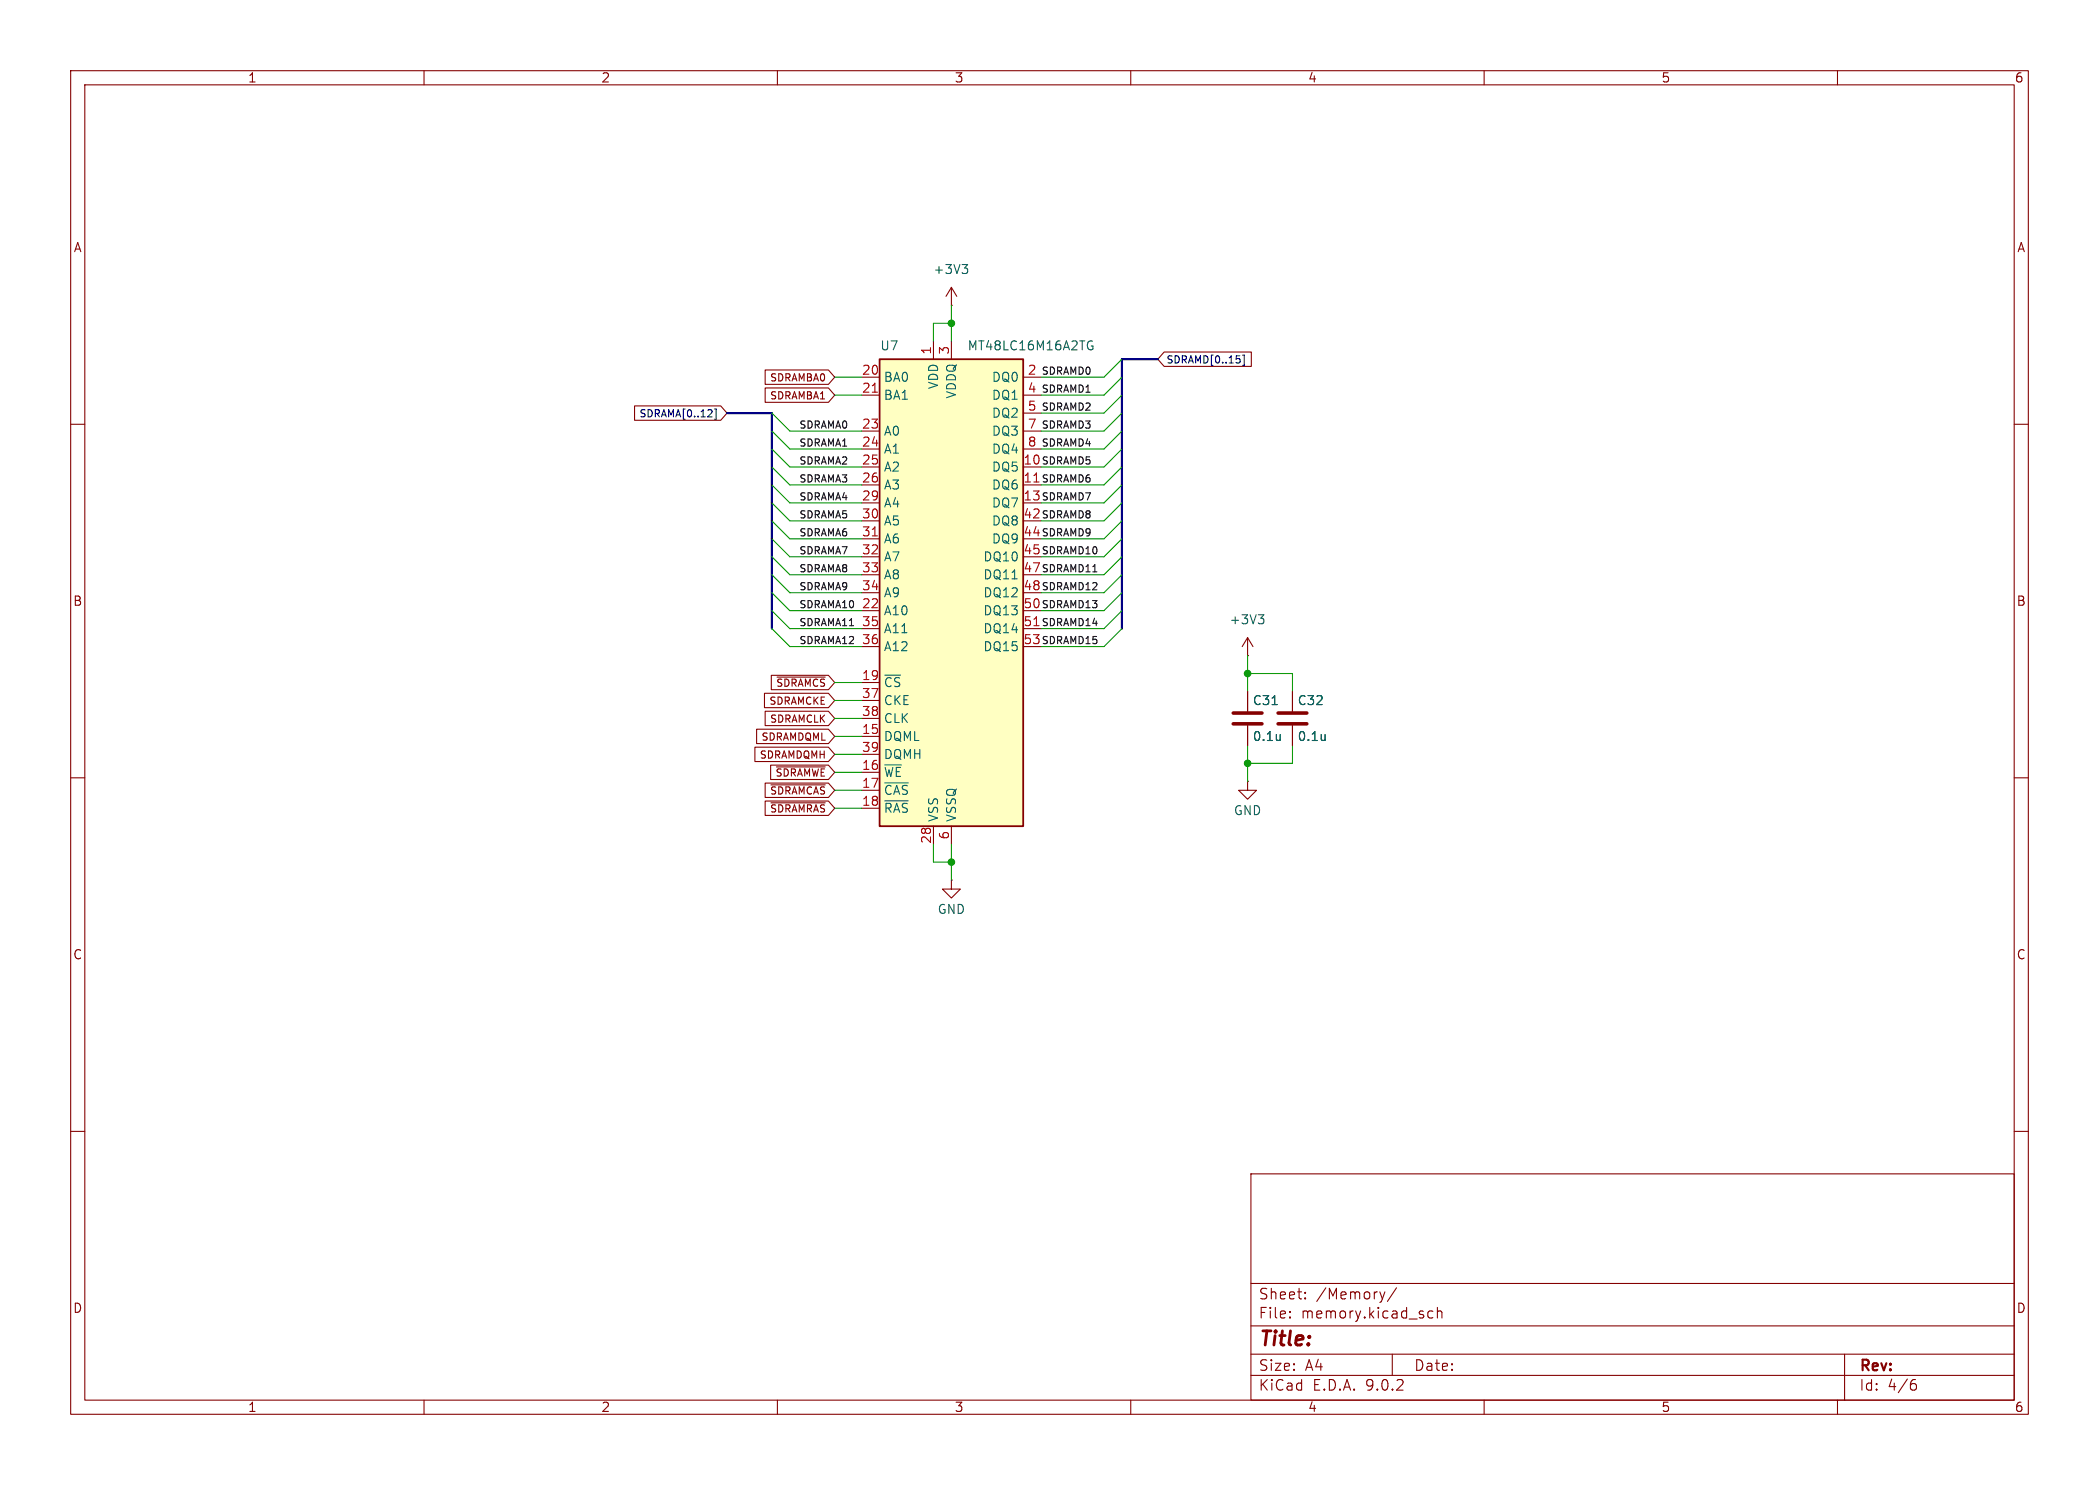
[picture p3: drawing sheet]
<svg xmlns="http://www.w3.org/2000/svg" width="297mm" height="210mm" viewBox="0 0 297 210" stroke-linecap="round" stroke-linejoin="round" font-family="sans-serif">
<g fill="none" stroke="#840000" stroke-width=".15">
<path d="M10 10h277v190h-277zM12 12h273v186h-273zM60 10v2M110 10v2M160 10v2M210 10v2M260 10v2M10 60h2M285 60h2M176.5 92.7h.1M176.5 90.2l-.7 1.2M176.5 90.2l.8 1.2"/>
<path d="M176.5 90.2v2.5M176.5 97.8v2.8M10 110h2M176.5 110.5v1.3h1.3l-1.3 1.2-1.2-1.2h1.2M176.5 110.5h.1M176.5 102.6v2.8M285 110h2M134.6 124.5v1.2h1.3l-1.3 1.3-1.3-1.3h1.3M134.6 124.5h.1M10 160h2M177 166h108v32h-108zM285 160h2"/>
<path d="M60 198v2M110 198v2M160 198v2M177 194.5h108M177 191.5h108M177 187.5h108M177 181.5h108M182.5 186.3h.1l-.1 .1M182.5 186.3v.1M182.5 185.5v.1M182.5 185.5h.1l-.1 .1M184.7 183.6v.1"/>
<path d="M184.7 183.6h-.1l.1 .1M184.7 182.8v.1M184.7 182.8h-.1l.1 .1M196 182.7l-.4 1M197 191.5v3M197.6 182.1l-1.3 2M202 186.1l.3 .3 .4-.1M202.7 185.5l-.4-.1-.3 .3M203.4 185.5a.37 .37 0 0 1 .6 .1v.8M203.4 184.9v1.5M210 198v2M260 198v2"/>
<path d="M261 191.5v6.5M270.6 195.7h.4l.2 .3-.1 .5-.2 .1h-.3M271 195.1l-.4 .1"/>
</g>
<path d="M178 86.9h.8l-.4 .5M178.6 87.4l.2 .3v.3l-.2 .2M180 99.6h.7M181.1 103.9v.8M181.1 104.6v.1" fill="none" stroke="#006464" stroke-width=".15"/>
<path d="M174.5 100.8h4.1M174.5 102.4h4.1" fill="none" stroke="#840000" stroke-width=".51"/>
<path d="M124.5 50.8h20.3v66h-20.3z" fill="#ffffc2"/>
<path d="M124.5 50.8h20.3v66h-20.3z" fill="none" stroke="#840000" stroke-width=".25"/>
<g fill="none" stroke="#840000" stroke-width=".15">
<path d="M89.8 57.4h12.2l.9 1-.9 1h-12.2zM108.3 54.9h8.9l.9 1-.9 1h-8.9zM108.3 52.3h8.9l.9 1-.9 1.1h-8.9zM121.9 53.3h2.6M121.9 55.9h2.6M132.1 48.3v2.5M134.6 43.2h.1M134.6 40.6v2.6M134.6 48.3v2.5M134.6 40.6l-.7 1.3M134.6 40.6l.8 1.3M144.8 53.3h2.5"/>
<path d="M144.8 55.9h2.5M144.8 58.4h2.5M164.7 49.8h12.4v2h-12.4l-.9-1zM121.9 61h2.6M121.9 63.5h2.6M121.9 66h2.6M121.9 68.6h2.6M121.9 71.1h2.6M121.9 73.7h2.6M121.9 76.2h2.6M121.9 78.7h2.6M144.8 61h2.5"/>
<path d="M144.8 63.5h2.5M144.8 66h2.5M144.8 68.6h2.5M144.8 71.1h2.5M144.8 73.7h2.5M144.8 76.2h2.5M144.8 78.7h2.5M108.2 98h9l.9 1.1-.9 1h-9zM109.1 95.5h8.1l.9 1-.9 1h-8.1zM110 95.8h6.8M121.9 81.3h2.6M121.9 83.8h2.6"/>
<path d="M121.9 86.4h2.6M121.9 88.9h2.6M121.9 91.4h2.6M121.9 96.5h2.6M121.9 99.1h2.6M144.8 81.3h2.5M144.8 83.8h2.5M144.8 86.4h2.5M144.8 88.9h2.5M144.8 91.4h2.5M176.5 97.8v2.8M182.9 97.8v2.8"/>
<path d="M106.8 105.7h10.4l.9 1-.9 1h-10.4zM107.1 103.1h10.1l.9 1-.9 1.1h-10.1zM108.3 100.6h8.9l.9 1-.9 1h-8.9zM108.3 110.7h8.9l.9 1.1-.9 1h-8.9zM108.3 113.3h8.9l.9 1-.9 1h-8.9zM109 108.2h8.2l.9 1-.9 1h-8.2zM109.1 111h7.7M109.1 113.5h7.7M109.9 108.5h6.9M121.9 101.6h2.6M121.9 104.1h2.6M121.9 106.7h2.6"/>
<path d="M121.9 109.2h2.6M121.9 111.8h2.6M121.9 114.3h2.6M132.1 116.8v2.6M134.6 116.8v2.6M176.5 102.6v2.8M182.9 102.6v2.8"/>
</g>
<path d="M123.4 55.5h.8M123.4 75.8h.8M146.3 68.2h.7M146.3 88.5h.7" fill="none" stroke="#a90000" stroke-width=".15"/>
<path d="M136.1 37.4h.8l-.4 .5M136.7 37.9l.2 .2v.3l-.2 .3M154.1 48.3h.5M154.4 48.9h.2v.5l-.2 .1-.3-.1M180 99.6h.7M125.2 110.7h3.3M125.2 113.3h3.3M181.1 103.9v.8M181.1 104.6v.1M187.5 103.9v.8M187.5 104.6l-.1 .1" fill="none" stroke="#006464" stroke-width=".15"/>
<path d="M180.8 100.8h4.1M180.8 102.4h4.1" fill="none" stroke="#840000" stroke-width=".51"/>
<path d="M100.1 59h.7M100.7 58v.4M101.1 57.8h.2v1.5h-.2M175.4 50.8v.4M175.8 50.2h.3v1.5h-.3" fill="none" stroke="#000084" stroke-width=".15"/>
<path d="M102.9 58.4h6.3v30.5M163.8 50.8h-5.1v38.1" fill="none" stroke="#000084" stroke-width=".3"/>
<g fill="none" stroke="#009600" stroke-width=".15">
<path d="M109.2 58.4l2.6 2.6h10.1M118.1 53.3h3.8M118.1 55.9h3.8M134.6 45.7h-2.5v2.6M134.6 43.2v5.1M158.7 50.8l-2.5 2.5h-8.9M158.7 53.3l-2.5 2.6h-8.9M158.7 58.4l-2.5 2.6h-8.9M158.7 55.9l-2.5 2.5h-8.9M109.2 66l2.6 2.6h10.1M109.2 73.7l2.6 2.5h10.1M109.2 61l2.6 2.5h10.1"/>
<path d="M109.2 63.5l2.6 2.5h10.1M109.2 78.7l2.6 2.6h10.1M109.2 68.6l2.6 2.5h10.1M109.2 76.2l2.6 2.5h10.1M109.2 71.1l2.6 2.6h10.1M158.7 66l-2.5 2.6h-8.9M158.7 73.7l-2.5 2.5h-8.9M158.7 61l-2.5 2.5h-8.9M158.7 63.5l-2.5 2.5h-8.9M158.7 78.7l-2.5 2.6h-8.9M158.7 68.6l-2.5 2.5h-8.9M158.7 76.2l-2.5 2.5h-8.9"/>
<path d="M158.7 71.1l-2.5 2.6h-8.9M109.2 88.9l2.6 2.5h10.1M109.2 83.8l2.6 2.6h10.1M109.2 81.3l2.6 2.5h10.1M109.2 86.4l2.6 2.5h10.1M118.1 96.5h3.8M118.1 99.1h3.8M158.7 88.9l-2.5 2.5h-8.9M158.7 83.8l-2.5 2.6h-8.9M158.7 81.3l-2.5 2.5h-8.9M158.7 86.4l-2.5 2.5h-8.9M176.5 95.3h6.4v2.5"/>
<path d="M176.5 92.7v5.1M118.1 114.3h3.8M118.1 106.7h3.8M118.1 104.1h3.8M118.1 101.6h3.8M118.1 111.8h3.8M118.1 109.2h3.8M132.1 119.4v2.5h2.5M134.6 119.4v5.1M176.5 105.4v5.1M182.9 105.4v2.6h-6.4"/>
</g>
<g fill="#009600" stroke="#009600" stroke-width=".15">
<circle cx="176.5" cy="95.3" r=".46"/>
<circle cx="176.5" cy="108" r=".46"/>
<circle cx="134.6" cy="121.9" r=".46"/>
<circle cx="134.6" cy="45.7" r=".46"/>
</g>
<text font-size="2.8" fill="#840000" x="178" y="190.9">Title:</text>
<g font-size="2.1" fill="#840000">
<text x="178" y="184">Sheet:</text>
<text x="186.2" y="184">/Memory/</text>
<text x="178" y="186.7">File:</text>
<text x="184.1" y="186.7">memory.kicad_sch</text>
<text x="178" y="196.9">KiCad</text>
<text x="178" y="194.1">Size:</text>
<text x="184.7" y="194.1">A4</text>
<text x="185.7" y="196.9">E.D.A.</text>
<text x="193.3" y="196.9">9.0.2</text>
<text x="200" y="194.1">Date:</text>
<text x="263" y="194.3">Rev:</text>
<text x="263" y="196.9">Id:</text>
<text x="267.1" y="196.9">4/6</text>
</g>
<g font-size="1.8" fill="#840000">
<text x="35" y="11.9">1</text>
<text x="85" y="11.9">2</text>
<text x="135" y="11.9">3</text>
<text x="185" y="11.9">4</text>
<text x="235" y="11.9">5</text>
<text x="285" y="11.9">6</text>
<text x="10.3" y="35.9">A</text>
<text x="285.3" y="35.9">A</text>
<text x="10.3" y="85.9">B</text>
<text x="285.3" y="85.9">B</text>
<text x="10.3" y="135.9">C</text>
<text x="285.3" y="135.9">C</text>
<text x="10.3" y="185.9">D</text>
<text x="285.3" y="185.9">D</text>
<text x="35" y="199.9">1</text>
<text x="85" y="199.9">2</text>
<text x="135" y="199.9">3</text>
<text x="185" y="199.9">4</text>
<text x="235" y="199.9">5</text>
<text x="285" y="199.9">6</text>
</g>
<g font-size="1.8" fill="#006464">
<text x="132" y="39">+3V3</text>
<text x="124.5" y="49.8">U7</text>
<text x="136.8" y="49.8">MT48LC16M16A2TG</text>
<text x="125" y="54.2">BA0</text>
<text x="125" y="56.7">BA1</text>
<text x="132.9" y="55.1" transform="rotate(-90 132.9 55.1)">VDD</text>
<text x="135.5" y="56.5" transform="rotate(-90 135.5 56.5)">VDDQ</text>
<text x="140.3" y="54.2">DQ0</text>
<text x="140.3" y="56.7">DQ1</text>
<text x="140.3" y="59.3">DQ2</text>
<text x="125" y="61.8">A0</text>
<text x="125" y="64.4">A1</text>
<text x="140.3" y="61.8">DQ3</text>
<text x="140.3" y="64.4">DQ4</text>
<text x="125" y="66.9">A2</text>
<text x="125" y="69.4">A3</text>
<text x="125" y="72">A4</text>
<text x="140.3" y="66.9">DQ5</text>
<text x="140.3" y="69.4">DQ6</text>
<text x="140.3" y="72">DQ7</text>
<text x="125" y="74.5">A5</text>
<text x="125" y="77.1">A6</text>
<text x="140.3" y="74.5">DQ8</text>
<text x="140.3" y="77.1">DQ9</text>
<text x="125" y="79.6">A7</text>
<text x="125" y="82.1">A8</text>
<text x="139" y="79.6">DQ10</text>
<text x="139" y="82.1">DQ11</text>
<text x="125" y="84.7">A9</text>
<text x="125" y="87.2">A10</text>
<text x="125" y="89.8">A11</text>
<text x="139" y="84.7">DQ12</text>
<text x="139" y="87.2">DQ13</text>
<text x="139" y="89.8">DQ14</text>
<text x="173.9" y="88.5">+3V3</text>
<text x="125" y="92.3">A12</text>
<text x="139" y="92.3">DQ15</text>
<text x="125" y="97.4">~{CS}</text>
<text x="125" y="99.9">CKE</text>
<text x="177.2" y="99.9">C31</text>
<text x="183.5" y="99.9">C32</text>
<text x="125" y="102.5">CLK</text>
<text x="125" y="105">DQML</text>
<text x="125" y="107.5">DQMH</text>
<text x="177.2" y="105">0.1u</text>
<text x="183.5" y="105">0.1u</text>
<text x="125" y="110.1">~{WE}</text>
<text x="125" y="112.6">~{CAS}</text>
<text x="125" y="115.2">~{RAS}</text>
<text x="132.9" y="116.3" transform="rotate(-90 132.9 116.3)">VSS</text>
<text x="135.5" y="116.3" transform="rotate(-90 135.5 116.3)">VSSQ</text>
<text x="174.5" y="115.5">GND</text>
<text x="132.6" y="129.5">GND</text>
</g>
<g font-size="1.8" fill="#a90000">
<text x="121.9" y="53.1">20</text>
<text x="131.8" y="50.2" transform="rotate(-90 131.8 50.2)">1</text>
<text x="134.4" y="50.2" transform="rotate(-90 134.4 50.2)">3</text>
<text x="145.3" y="53.1">2</text>
<text x="121.9" y="55.6">21</text>
<text x="145.3" y="55.6">4</text>
<text x="145.3" y="58.2">5</text>
<text x="121.9" y="60.7">23</text>
<text x="121.9" y="63.2">24</text>
<text x="121.9" y="65.8">25</text>
<text x="144.7" y="65.8">10</text>
<text x="145.3" y="60.7">7</text>
<text x="145.3" y="63.2">8</text>
<text x="121.9" y="68.3">26</text>
<text x="121.9" y="70.9">29</text>
<text x="144.7" y="68.3">11</text>
<text x="144.7" y="70.9">13</text>
<text x="121.9" y="73.4">30</text>
<text x="121.9" y="75.9">31</text>
<text x="144.7" y="73.4">42</text>
<text x="144.7" y="75.9">44</text>
<text x="121.9" y="78.5">32</text>
<text x="121.9" y="81">33</text>
<text x="121.9" y="83.6">34</text>
<text x="144.7" y="78.5">45</text>
<text x="144.7" y="81">47</text>
<text x="144.7" y="83.6">48</text>
<text x="121.9" y="86.1">22</text>
<text x="121.9" y="88.6">35</text>
<text x="144.7" y="86.1">50</text>
<text x="144.7" y="88.6">51</text>
<text x="121.9" y="91.2">36</text>
<text x="144.7" y="91.2">53</text>
<text x="121.9" y="96.3">19</text>
<text x="121.9" y="98.8">37</text>
<text x="121.9" y="101.3">38</text>
<text x="121.9" y="103.9">15</text>
<text x="121.9" y="106.4">39</text>
<text x="121.9" y="109">16</text>
<text x="121.9" y="111.5">17</text>
<text x="121.9" y="114">18</text>
<text x="131.8" y="119.4" transform="rotate(-90 131.8 119.4)">28</text>
<text x="134.4" y="118.8" transform="rotate(-90 134.4 118.8)">6</text>
</g>
<g font-size="1.4" fill="#0f0f0f">
<text x="147.3" y="53.1">SDRAMD0</text>
<text x="147.3" y="55.6">SDRAMD1</text>
<text x="147.3" y="58.1">SDRAMD2</text>
<text x="113" y="60.7">SDRAMA0</text>
<text x="113" y="65.8">SDRAMA2</text>
<text x="113" y="63.2">SDRAMA1</text>
<text x="147.3" y="65.8">SDRAMD5</text>
<text x="147.3" y="63.2">SDRAMD4</text>
<text x="147.3" y="60.7">SDRAMD3</text>
<text x="113" y="70.8">SDRAMA4</text>
<text x="113" y="68.3">SDRAMA3</text>
<text x="147.3" y="68.3">SDRAMD6</text>
<text x="147.3" y="70.8">SDRAMD7</text>
<text x="113" y="73.4">SDRAMA5</text>
<text x="113" y="75.9">SDRAMA6</text>
<text x="147.3" y="73.4">SDRAMD8</text>
<text x="147.3" y="75.9">SDRAMD9</text>
<text x="113" y="81">SDRAMA8</text>
<text x="113" y="83.5">SDRAMA9</text>
<text x="113" y="78.5">SDRAMA7</text>
<text x="147.3" y="78.5">SDRAMD10</text>
<text x="147.3" y="81">SDRAMD11</text>
<text x="147.3" y="83.5">SDRAMD12</text>
<text x="113" y="88.6">SDRAMA11</text>
<text x="113" y="86.1">SDRAMA10</text>
<text x="147.3" y="86.1">SDRAMD13</text>
<text x="147.3" y="88.6">SDRAMD14</text>
<text x="113" y="91.2">SDRAMA12</text>
<text x="147.3" y="91.2">SDRAMD15</text>
</g>
<g font-size="1.4" fill="#000084">
<text x="165" y="51.6">SDRAMD[0..15]</text>
<text x="90.3" y="59.2">SDRAMA[0..12]</text>
</g>
<g font-size="1.4" fill="#840000">
<text x="108.8" y="56.7">SDRAMBA1</text>
<text x="108.8" y="54.1">SDRAMBA0</text>
<text x="108.7" y="99.9">SDRAMCKE</text>
<text x="109.7" y="97.3">~{SDRAMCS}</text>
<text x="107.4" y="107.5">SDRAMDQMH</text>
<text x="107.6" y="104.9">SDRAMDQML</text>
<text x="108.8" y="102.4">SDRAMCLK</text>
<text x="108.8" y="112.6">~{SDRAMCAS}</text>
<text x="109.6" y="110">~{SDRAMWE}</text>
<text x="108.8" y="115.1">~{SDRAMRAS}</text>
</g>
</svg>
